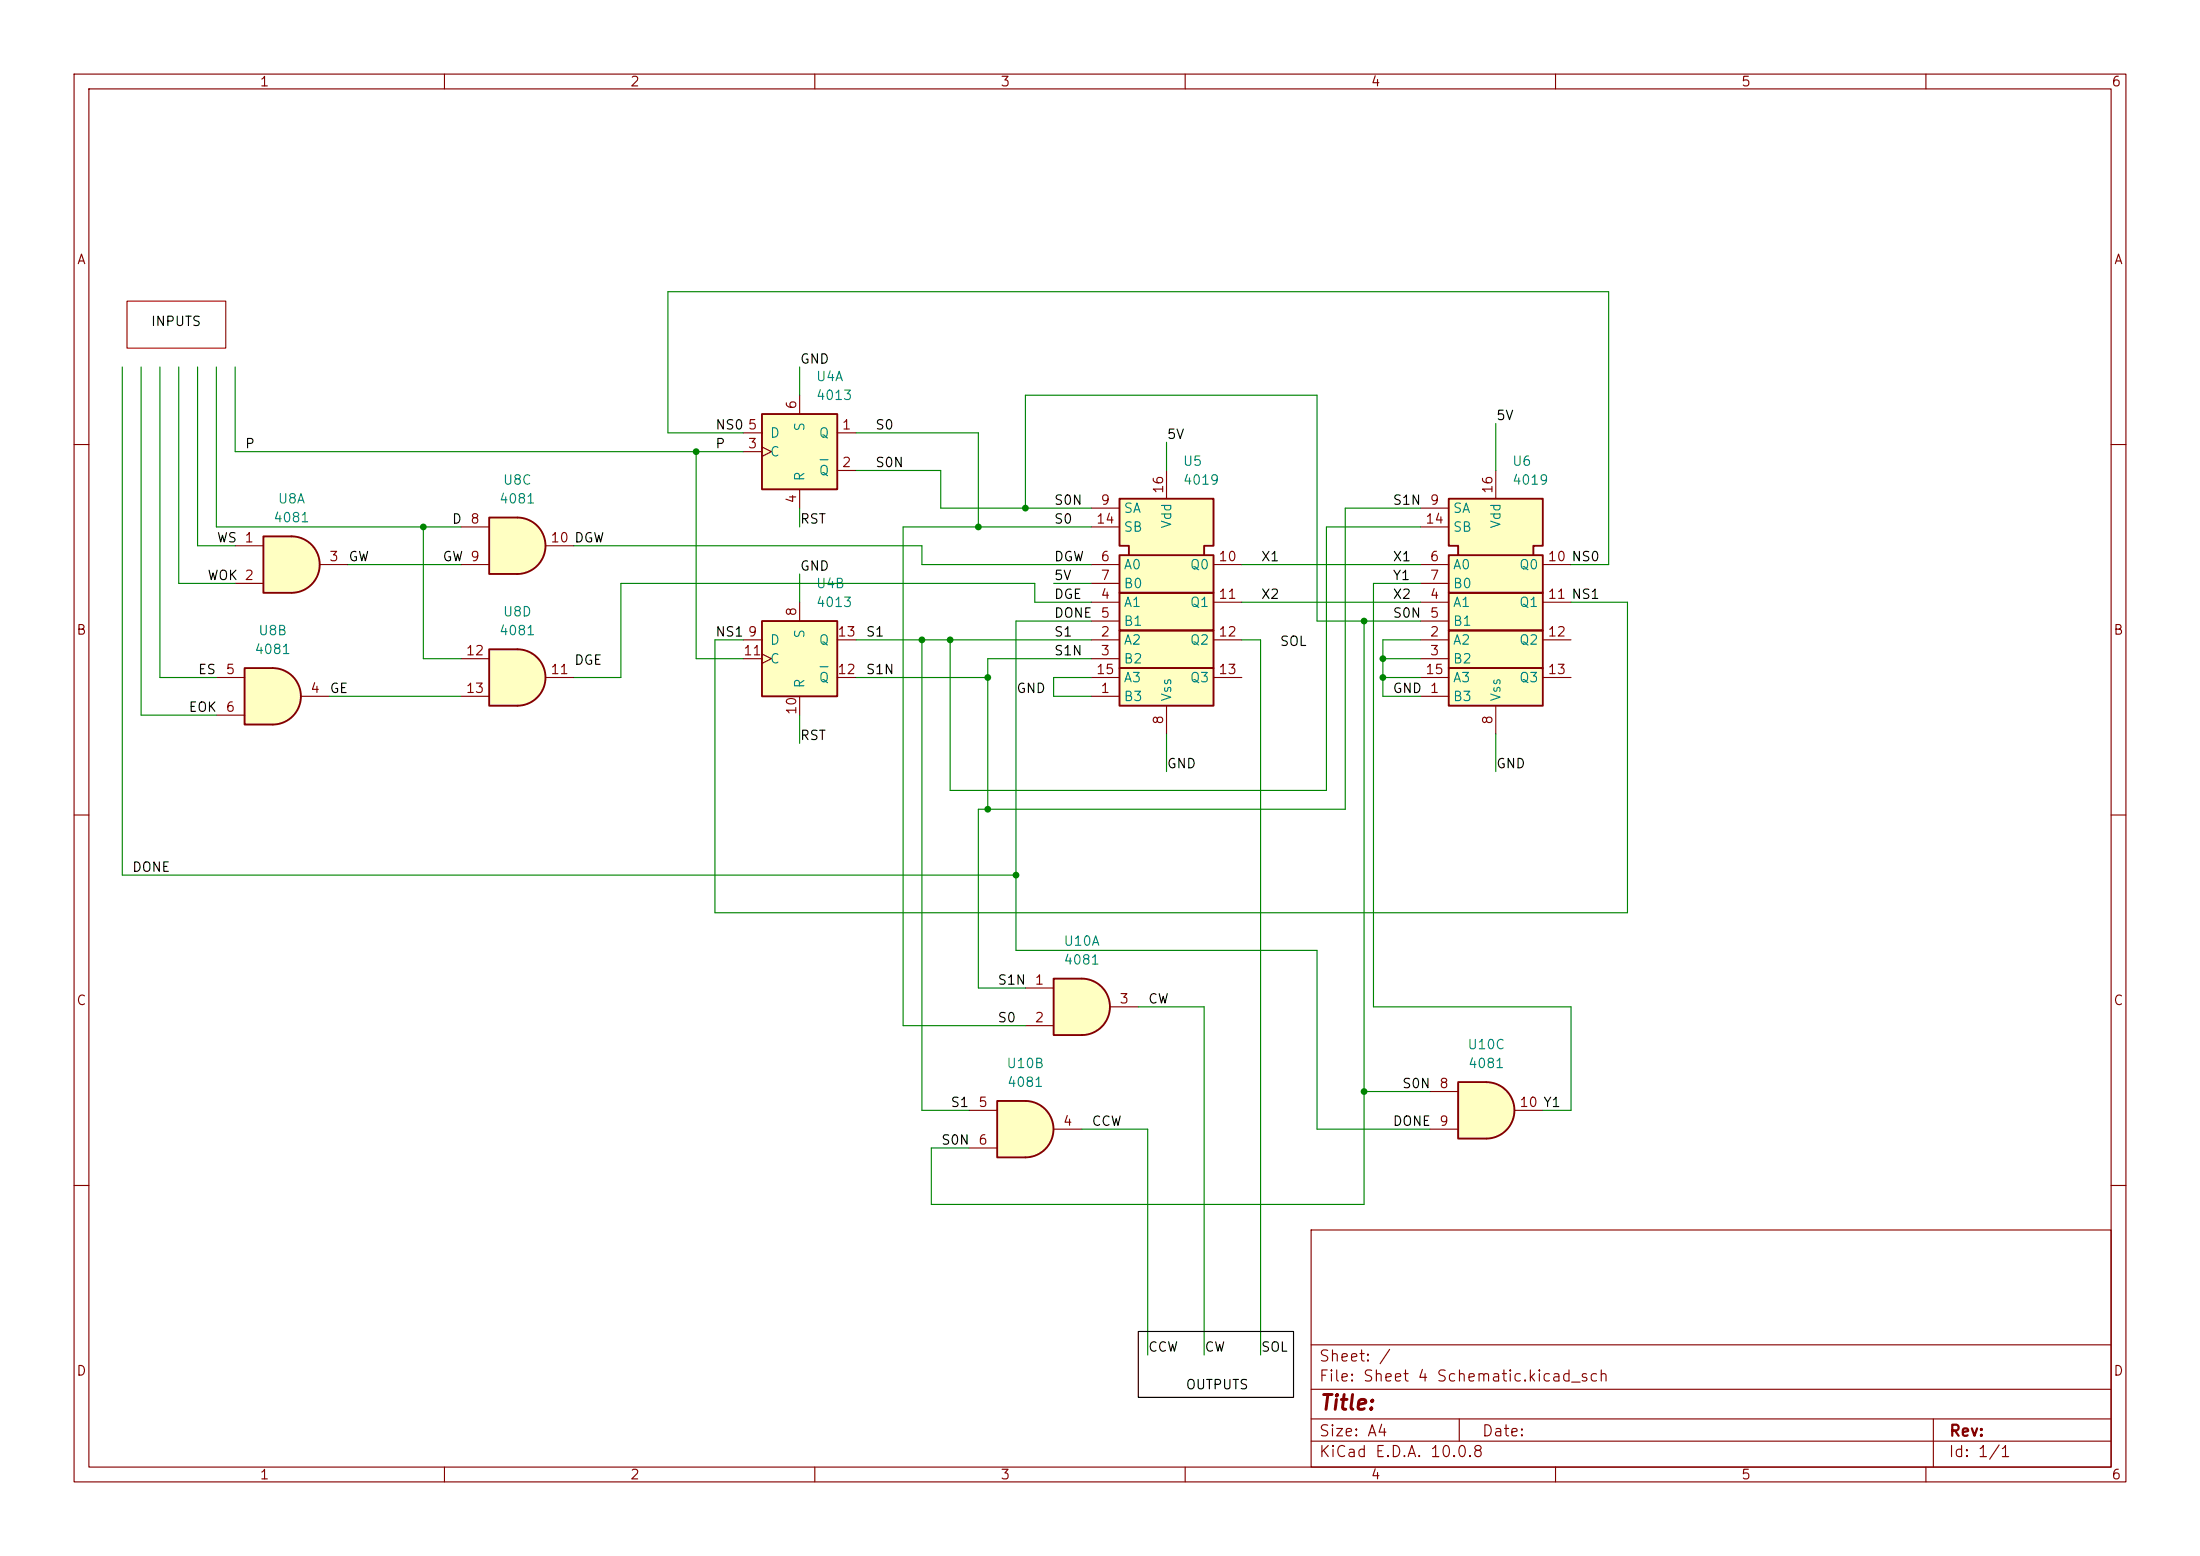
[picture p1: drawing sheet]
(kicad_sch
 (version 20260306)
 (generator "eeschema")
 (generator_version "10.0")
 (paper "A4")
 (lib_symbols
  (symbol "4xxx:4013"
   (pin_names
    (offset 1.016)) (exclude_from_sim no) (in_bom yes) (on_board yes)
   (in_pos_files yes)
   (duplicate_pin_numbers_are_jumpers no)
   (property "Reference" "U" (at -7.62 8.89 0) (show_name no) (do_not_autoplace no) (effects (font (size 1.27 1.27))))
   (property "Value" "4013" (at -7.62 -8.89 0) (show_name no) (do_not_autoplace no) (effects (font (size 1.27 1.27))))
   (property "Footprint" "" (at 0 0 0) (show_name no) (do_not_autoplace no) (hide yes) (effects (font (size 1.27 1.27))))
   (property "Datasheet" "http://www.onsemi.com/pub/Collateral/MC14013B-D.PDF" (at 0 0 0) (show_name no) (do_not_autoplace no) (hide yes) (effects (font (size 1.27 1.27))))
   (property "Description" "Dual D  FlipFlop, Set & reset" (at 0 0 0) (show_name no) (do_not_autoplace no) (hide yes) (effects (font (size 1.27 1.27))))
   (property "ki_locked" "" (at 0 0 0) (show_name no) (do_not_autoplace no) (effects (font (size 1.27 1.27))))
   (symbol "4013_1_1"
    (rectangle (start -5.08 5.08) (end 5.08 -5.08) (stroke (width 0.254) (type default)) (fill (type background)))
    (pin output line (at 7.62 2.54 180) (length 2.54) (name "Q" (effects (font (size 1.27 1.27)))) (number "1" (effects (font (size 1.27 1.27)))))
    (pin output line (at 7.62 -2.54 180) (length 2.54) (name "~{Q}" (effects (font (size 1.27 1.27)))) (number "2" (effects (font (size 1.27 1.27)))))
    (pin input clock (at -7.62 0 0) (length 2.54) (name "C" (effects (font (size 1.27 1.27)))) (number "3" (effects (font (size 1.27 1.27)))))
    (pin input line (at 0 -7.62 90) (length 2.54) (name "R" (effects (font (size 1.27 1.27)))) (number "4" (effects (font (size 1.27 1.27)))))
    (pin input line (at -7.62 2.54 0) (length 2.54) (name "D" (effects (font (size 1.27 1.27)))) (number "5" (effects (font (size 1.27 1.27)))))
    (pin input line (at 0 7.62 270) (length 2.54) (name "S" (effects (font (size 1.27 1.27)))) (number "6" (effects (font (size 1.27 1.27))))))
   (symbol "4013_2_1"
    (rectangle (start -5.08 5.08) (end 5.08 -5.08) (stroke (width 0.254) (type default)) (fill (type background)))
    (pin input line (at 0 7.62 270) (length 2.54) (name "S" (effects (font (size 1.27 1.27)))) (number "8" (effects (font (size 1.27 1.27)))))
    (pin input line (at -7.62 2.54 0) (length 2.54) (name "D" (effects (font (size 1.27 1.27)))) (number "9" (effects (font (size 1.27 1.27)))))
    (pin input line (at 0 -7.62 90) (length 2.54) (name "R" (effects (font (size 1.27 1.27)))) (number "10" (effects (font (size 1.27 1.27)))))
    (pin input clock (at -7.62 0 0) (length 2.54) (name "C" (effects (font (size 1.27 1.27)))) (number "11" (effects (font (size 1.27 1.27)))))
    (pin output line (at 7.62 -2.54 180) (length 2.54) (name "~{Q}" (effects (font (size 1.27 1.27)))) (number "12" (effects (font (size 1.27 1.27)))))
    (pin output line (at 7.62 2.54 180) (length 2.54) (name "Q" (effects (font (size 1.27 1.27)))) (number "13" (effects (font (size 1.27 1.27))))))
   (symbol "4013_3_0"
    (pin power_in line (at 0 -10.16 90) (length 2.54) (name "VSS" (effects (font (size 1.27 1.27)))) (number "7" (effects (font (size 1.27 1.27)))))
    (pin power_in line (at 0 10.16 270) (length 2.54) (name "VDD" (effects (font (size 1.27 1.27)))) (number "14" (effects (font (size 1.27 1.27))))))
   (symbol "4013_3_1"
    (rectangle (start -5.08 7.62) (end 5.08 -7.62) (stroke (width 0.254) (type default)) (fill (type background))))
   (embedded_fonts no))
  (symbol "4xxx:4081"
   (body_styles demorgan)
   (pin_names
    (offset 1.016)) (exclude_from_sim no) (in_bom yes) (on_board yes)
   (in_pos_files yes)
   (duplicate_pin_numbers_are_jumpers no)
   (property "Reference" "U" (at 0 1.27 0) (show_name no) (do_not_autoplace no) (effects (font (size 1.27 1.27))))
   (property "Value" "4081" (at 0 -1.27 0) (show_name no) (do_not_autoplace no) (effects (font (size 1.27 1.27))))
   (property "Footprint" "" (at 0 0 0) (show_name no) (do_not_autoplace no) (hide yes) (effects (font (size 1.27 1.27))))
   (property "Datasheet" "http://www.intersil.com/content/dam/Intersil/documents/cd40/cd4073bms-81bms-82bms.pdf" (at 0 0 0) (show_name no) (do_not_autoplace no) (hide yes) (effects (font (size 1.27 1.27))))
   (property "Description" "Quad And 2 inputs" (at 0 0 0) (show_name no) (do_not_autoplace no) (hide yes) (effects (font (size 1.27 1.27))))
   (property "ki_locked" "" (at 0 0 0) (show_name no) (do_not_autoplace no) (effects (font (size 1.27 1.27))))
   (symbol "4081_1_1"
    (arc (start 0 3.81) (mid 3.7934 0) (end 0 -3.81) (stroke (width 0.254) (type default)) (fill (type background)))
    (polyline (pts (xy 0 3.81) (xy -3.81 3.81) (xy -3.81 -3.81) (xy 0 -3.81)) (stroke (width 0.254) (type default)) (fill (type background)))
    (pin input line (at -7.62 2.54 0) (length 3.81) (name "" (effects (font (size 1.27 1.27)))) (number "1" (effects (font (size 1.27 1.27)))))
    (pin input line (at -7.62 -2.54 0) (length 3.81) (name "" (effects (font (size 1.27 1.27)))) (number "2" (effects (font (size 1.27 1.27)))))
    (pin output line (at 7.62 0 180) (length 3.81) (name "" (effects (font (size 1.27 1.27)))) (number "3" (effects (font (size 1.27 1.27))))))
   (symbol "4081_1_2"
    (arc (start -3.81 3.81) (mid -2.589 0) (end -3.81 -3.81) (stroke (width 0.254) (type default)) (fill (type none)))
    (polyline (pts (xy -3.81 3.81) (xy -0.635 3.81)) (stroke (width 0.254) (type default)) (fill (type background)))
    (polyline (pts (xy -3.81 -3.81) (xy -0.635 -3.81)) (stroke (width 0.254) (type default)) (fill (type background)))
    (arc (start 3.81 0) (mid 2.1855 -2.584) (end -0.6096 -3.81) (stroke (width 0.254) (type default)) (fill (type background)))
    (arc (start -0.6096 3.81) (mid 2.1928 2.5924) (end 3.81 0) (stroke (width 0.254) (type default)) (fill (type background)))
    (polyline (pts (xy -0.635 3.81) (xy -3.81 3.81) (xy -3.81 3.81) (xy -3.556 3.4036) (xy -3.0226 2.2606) (xy -2.6924 1.0414) (xy -2.6162 -0.254) (xy -2.7686 -1.4986) (xy -3.175 -2.7178) (xy -3.81 -3.81) (xy -3.81 -3.81) (xy -0.635 -3.81)) (stroke (width -25.4) (type default)) (fill (type background)))
    (pin input inverted (at -7.62 2.54 0) (length 4.318) (name "" (effects (font (size 1.27 1.27)))) (number "1" (effects (font (size 1.27 1.27)))))
    (pin input inverted (at -7.62 -2.54 0) (length 4.318) (name "" (effects (font (size 1.27 1.27)))) (number "2" (effects (font (size 1.27 1.27)))))
    (pin output inverted (at 7.62 0 180) (length 3.81) (name "" (effects (font (size 1.27 1.27)))) (number "3" (effects (font (size 1.27 1.27))))))
   (symbol "4081_2_1"
    (arc (start 0 3.81) (mid 3.7934 0) (end 0 -3.81) (stroke (width 0.254) (type default)) (fill (type background)))
    (polyline (pts (xy 0 3.81) (xy -3.81 3.81) (xy -3.81 -3.81) (xy 0 -3.81)) (stroke (width 0.254) (type default)) (fill (type background)))
    (pin output line (at 7.62 0 180) (length 3.81) (name "" (effects (font (size 1.27 1.27)))) (number "4" (effects (font (size 1.27 1.27)))))
    (pin input line (at -7.62 2.54 0) (length 3.81) (name "" (effects (font (size 1.27 1.27)))) (number "5" (effects (font (size 1.27 1.27)))))
    (pin input line (at -7.62 -2.54 0) (length 3.81) (name "" (effects (font (size 1.27 1.27)))) (number "6" (effects (font (size 1.27 1.27))))))
   (symbol "4081_2_2"
    (arc (start -3.81 3.81) (mid -2.589 0) (end -3.81 -3.81) (stroke (width 0.254) (type default)) (fill (type none)))
    (polyline (pts (xy -3.81 3.81) (xy -0.635 3.81)) (stroke (width 0.254) (type default)) (fill (type background)))
    (polyline (pts (xy -3.81 -3.81) (xy -0.635 -3.81)) (stroke (width 0.254) (type default)) (fill (type background)))
    (arc (start 3.81 0) (mid 2.1855 -2.584) (end -0.6096 -3.81) (stroke (width 0.254) (type default)) (fill (type background)))
    (arc (start -0.6096 3.81) (mid 2.1928 2.5924) (end 3.81 0) (stroke (width 0.254) (type default)) (fill (type background)))
    (polyline (pts (xy -0.635 3.81) (xy -3.81 3.81) (xy -3.81 3.81) (xy -3.556 3.4036) (xy -3.0226 2.2606) (xy -2.6924 1.0414) (xy -2.6162 -0.254) (xy -2.7686 -1.4986) (xy -3.175 -2.7178) (xy -3.81 -3.81) (xy -3.81 -3.81) (xy -0.635 -3.81)) (stroke (width -25.4) (type default)) (fill (type background)))
    (pin output inverted (at 7.62 0 180) (length 3.81) (name "" (effects (font (size 1.27 1.27)))) (number "4" (effects (font (size 1.27 1.27)))))
    (pin input inverted (at -7.62 2.54 0) (length 4.318) (name "" (effects (font (size 1.27 1.27)))) (number "5" (effects (font (size 1.27 1.27)))))
    (pin input inverted (at -7.62 -2.54 0) (length 4.318) (name "" (effects (font (size 1.27 1.27)))) (number "6" (effects (font (size 1.27 1.27))))))
   (symbol "4081_3_1"
    (arc (start 0 3.81) (mid 3.7934 0) (end 0 -3.81) (stroke (width 0.254) (type default)) (fill (type background)))
    (polyline (pts (xy 0 3.81) (xy -3.81 3.81) (xy -3.81 -3.81) (xy 0 -3.81)) (stroke (width 0.254) (type default)) (fill (type background)))
    (pin input line (at -7.62 2.54 0) (length 3.81) (name "" (effects (font (size 1.27 1.27)))) (number "8" (effects (font (size 1.27 1.27)))))
    (pin input line (at -7.62 -2.54 0) (length 3.81) (name "" (effects (font (size 1.27 1.27)))) (number "9" (effects (font (size 1.27 1.27)))))
    (pin output line (at 7.62 0 180) (length 3.81) (name "" (effects (font (size 1.27 1.27)))) (number "10" (effects (font (size 1.27 1.27))))))
   (symbol "4081_3_2"
    (arc (start -3.81 3.81) (mid -2.589 0) (end -3.81 -3.81) (stroke (width 0.254) (type default)) (fill (type none)))
    (polyline (pts (xy -3.81 3.81) (xy -0.635 3.81)) (stroke (width 0.254) (type default)) (fill (type background)))
    (polyline (pts (xy -3.81 -3.81) (xy -0.635 -3.81)) (stroke (width 0.254) (type default)) (fill (type background)))
    (arc (start 3.81 0) (mid 2.1855 -2.584) (end -0.6096 -3.81) (stroke (width 0.254) (type default)) (fill (type background)))
    (arc (start -0.6096 3.81) (mid 2.1928 2.5924) (end 3.81 0) (stroke (width 0.254) (type default)) (fill (type background)))
    (polyline (pts (xy -0.635 3.81) (xy -3.81 3.81) (xy -3.81 3.81) (xy -3.556 3.4036) (xy -3.0226 2.2606) (xy -2.6924 1.0414) (xy -2.6162 -0.254) (xy -2.7686 -1.4986) (xy -3.175 -2.7178) (xy -3.81 -3.81) (xy -3.81 -3.81) (xy -0.635 -3.81)) (stroke (width -25.4) (type default)) (fill (type background)))
    (pin input inverted (at -7.62 2.54 0) (length 4.318) (name "" (effects (font (size 1.27 1.27)))) (number "8" (effects (font (size 1.27 1.27)))))
    (pin input inverted (at -7.62 -2.54 0) (length 4.318) (name "" (effects (font (size 1.27 1.27)))) (number "9" (effects (font (size 1.27 1.27)))))
    (pin output inverted (at 7.62 0 180) (length 3.81) (name "" (effects (font (size 1.27 1.27)))) (number "10" (effects (font (size 1.27 1.27))))))
   (symbol "4081_4_1"
    (arc (start 0 3.81) (mid 3.7934 0) (end 0 -3.81) (stroke (width 0.254) (type default)) (fill (type background)))
    (polyline (pts (xy 0 3.81) (xy -3.81 3.81) (xy -3.81 -3.81) (xy 0 -3.81)) (stroke (width 0.254) (type default)) (fill (type background)))
    (pin output line (at 7.62 0 180) (length 3.81) (name "" (effects (font (size 1.27 1.27)))) (number "11" (effects (font (size 1.27 1.27)))))
    (pin input line (at -7.62 2.54 0) (length 3.81) (name "" (effects (font (size 1.27 1.27)))) (number "12" (effects (font (size 1.27 1.27)))))
    (pin input line (at -7.62 -2.54 0) (length 3.81) (name "" (effects (font (size 1.27 1.27)))) (number "13" (effects (font (size 1.27 1.27))))))
   (symbol "4081_4_2"
    (arc (start -3.81 3.81) (mid -2.589 0) (end -3.81 -3.81) (stroke (width 0.254) (type default)) (fill (type none)))
    (polyline (pts (xy -3.81 3.81) (xy -0.635 3.81)) (stroke (width 0.254) (type default)) (fill (type background)))
    (polyline (pts (xy -3.81 -3.81) (xy -0.635 -3.81)) (stroke (width 0.254) (type default)) (fill (type background)))
    (arc (start 3.81 0) (mid 2.1855 -2.584) (end -0.6096 -3.81) (stroke (width 0.254) (type default)) (fill (type background)))
    (arc (start -0.6096 3.81) (mid 2.1928 2.5924) (end 3.81 0) (stroke (width 0.254) (type default)) (fill (type background)))
    (polyline (pts (xy -0.635 3.81) (xy -3.81 3.81) (xy -3.81 3.81) (xy -3.556 3.4036) (xy -3.0226 2.2606) (xy -2.6924 1.0414) (xy -2.6162 -0.254) (xy -2.7686 -1.4986) (xy -3.175 -2.7178) (xy -3.81 -3.81) (xy -3.81 -3.81) (xy -0.635 -3.81)) (stroke (width -25.4) (type default)) (fill (type background)))
    (pin output inverted (at 7.62 0 180) (length 3.81) (name "" (effects (font (size 1.27 1.27)))) (number "11" (effects (font (size 1.27 1.27)))))
    (pin input inverted (at -7.62 2.54 0) (length 4.318) (name "" (effects (font (size 1.27 1.27)))) (number "12" (effects (font (size 1.27 1.27)))))
    (pin input inverted (at -7.62 -2.54 0) (length 4.318) (name "" (effects (font (size 1.27 1.27)))) (number "13" (effects (font (size 1.27 1.27))))))
   (symbol "4081_5_0"
    (pin power_in line (at 0 -12.7 90) (length 5.08) (name "VSS" (effects (font (size 1.27 1.27)))) (number "7" (effects (font (size 1.27 1.27)))))
    (pin power_in line (at 0 12.7 270) (length 5.08) (name "VDD" (effects (font (size 1.27 1.27)))) (number "14" (effects (font (size 1.27 1.27))))))
   (symbol "4081_5_1"
    (rectangle (start -5.08 7.62) (end 5.08 -7.62) (stroke (width 0.254) (type default)) (fill (type background))))
   (embedded_fonts no))
  (symbol "4xxx_IEEE:4019" (exclude_from_sim no) (in_bom yes) (on_board yes)
   (in_pos_files yes)
   (duplicate_pin_numbers_are_jumpers no)
   (property "Reference" "U" (at 8.89 11.43 0) (show_name no) (do_not_autoplace no) (effects (font (size 1.27 1.27))))
   (property "Value" "4019" (at 8.89 -15.24 0) (show_name no) (do_not_autoplace no) (effects (font (size 1.27 1.27))))
   (property "Footprint" "" (at 0 1.27 0) (show_name no) (do_not_autoplace no) (hide yes) (effects (font (size 1.27 1.27))))
   (property "Datasheet" "" (at 0 1.27 0) (show_name no) (do_not_autoplace no) (hide yes) (effects (font (size 1.27 1.27))))
   (property "Description" "" (at 0 0 0) (show_name no) (do_not_autoplace no) (hide yes) (effects (font (size 1.27 1.27))))
   (symbol "4019_0_1"
    (rectangle (start -6.35 1.27) (end 6.35 6.35) (stroke (width 0.254) (type default)) (fill (type background)))
    (rectangle (start -6.35 1.27) (end 6.35 -3.81) (stroke (width 0.254) (type default)) (fill (type background)))
    (rectangle (start -6.35 -3.81) (end 6.35 -8.89) (stroke (width 0.254) (type default)) (fill (type background)))
    (rectangle (start -6.35 -8.89) (end 6.35 -13.97) (stroke (width 0.254) (type default)) (fill (type background)))
    (polyline (pts (xy -5.08 6.35) (xy -5.08 7.62) (xy -6.35 7.62) (xy -6.35 13.97) (xy 6.35 13.97) (xy 6.35 7.62) (xy 5.08 7.62) (xy 5.08 6.35) (xy 5.08 6.35)) (stroke (width 0.254) (type default)) (fill (type background)))
    (pin power_in line (at 0 -17.78 90) (length 3.81) (name "Vss" (effects (font (size 1.27 1.27)))) (number "8" (effects (font (size 1.27 1.27)))))
    (pin power_in line (at 0 17.78 270) (length 3.81) (name "Vdd" (effects (font (size 1.27 1.27)))) (number "16" (effects (font (size 1.27 1.27))))))
   (symbol "4019_1_1"
    (pin input line (at -10.16 -12.7 0) (length 3.81) (name "B3" (effects (font (size 1.27 1.27)))) (number "1" (effects (font (size 1.27 1.27)))))
    (pin input line (at -10.16 -5.08 0) (length 3.81) (name "A2" (effects (font (size 1.27 1.27)))) (number "2" (effects (font (size 1.27 1.27)))))
    (pin input line (at -10.16 -7.62 0) (length 3.81) (name "B2" (effects (font (size 1.27 1.27)))) (number "3" (effects (font (size 1.27 1.27)))))
    (pin input line (at -10.16 0 0) (length 3.81) (name "A1" (effects (font (size 1.27 1.27)))) (number "4" (effects (font (size 1.27 1.27)))))
    (pin input line (at -10.16 -2.54 0) (length 3.81) (name "B1" (effects (font (size 1.27 1.27)))) (number "5" (effects (font (size 1.27 1.27)))))
    (pin input line (at -10.16 5.08 0) (length 3.81) (name "A0" (effects (font (size 1.27 1.27)))) (number "6" (effects (font (size 1.27 1.27)))))
    (pin input line (at -10.16 2.54 0) (length 3.81) (name "B0" (effects (font (size 1.27 1.27)))) (number "7" (effects (font (size 1.27 1.27)))))
    (pin input line (at -10.16 12.7 0) (length 3.81) (name "SA" (effects (font (size 1.27 1.27)))) (number "9" (effects (font (size 1.27 1.27)))))
    (pin output line (at 10.16 5.08 180) (length 3.81) (name "Q0" (effects (font (size 1.27 1.27)))) (number "10" (effects (font (size 1.27 1.27)))))
    (pin output line (at 10.16 0 180) (length 3.81) (name "Q1" (effects (font (size 1.27 1.27)))) (number "11" (effects (font (size 1.27 1.27)))))
    (pin output line (at 10.16 -5.08 180) (length 3.81) (name "Q2" (effects (font (size 1.27 1.27)))) (number "12" (effects (font (size 1.27 1.27)))))
    (pin output line (at 10.16 -10.16 180) (length 3.81) (name "Q3" (effects (font (size 1.27 1.27)))) (number "13" (effects (font (size 1.27 1.27)))))
    (pin input line (at -10.16 10.16 0) (length 3.81) (name "SB" (effects (font (size 1.27 1.27)))) (number "14" (effects (font (size 1.27 1.27)))))
    (pin input line (at -10.16 -10.16 0) (length 3.81) (name "A3" (effects (font (size 1.27 1.27)))) (number "15" (effects (font (size 1.27 1.27))))))
   (embedded_fonts no)))
 (rectangle
  (start 153.67 179.705)
  (end 174.625 188.595)
  (stroke (width 0) (type default) (color 0 0 0 1))
  (fill (type none)))
 (rectangle
  (start 17.145 40.64)
  (end 30.48 46.99)
  (stroke (width 0) (type default) (color 177 0 0 1))
  (fill (type none)))
 (junction
  (at 133.35 109.22)
  (diameter 0)
  (color 0 0 0 0))
 (junction
  (at 186.69 91.44)
  (diameter 0)
  (color 0 0 0 0))
 (junction
  (at 57.15 71.12)
  (diameter 0)
  (color 0 0 0 0))
 (junction
  (at 138.43 68.58)
  (diameter 0)
  (color 0 0 0 0))
 (junction
  (at 93.98 60.96)
  (diameter 0)
  (color 0 0 0 0))
 (junction
  (at 186.69 88.9)
  (diameter 0)
  (color 0 0 0 0))
 (junction
  (at 133.35 91.44)
  (diameter 0)
  (color 0 0 0 0))
 (junction
  (at 124.46 86.36)
  (diameter 0)
  (color 0 0 0 0))
 (junction
  (at 137.16 118.11)
  (diameter 0)
  (color 0 0 0 0))
 (junction
  (at 184.15 147.32)
  (diameter 0)
  (color 0 0 0 0))
 (junction
  (at 132.08 71.12)
  (diameter 0)
  (color 0 0 0 0))
 (junction
  (at 184.15 83.82)
  (diameter 0)
  (color 0 0 0 0))
 (junction
  (at 128.27 86.36)
  (diameter 0)
  (color 0 0 0 0))
 (wire
  (pts (xy 191.77 93.98) (xy 186.69 93.98))
  (stroke (width 0) (type default)))
 (wire
  (pts (xy 130.81 149.86) (xy 124.46 149.86))
  (stroke (width 0) (type default)))
 (wire
  (pts (xy 184.15 162.56) (xy 184.15 147.32))
  (stroke (width 0) (type default)))
 (wire
  (pts (xy 16.51 118.11) (xy 137.16 118.11))
  (stroke (width 0) (type default)))
 (wire
  (pts (xy 133.35 91.44) (xy 133.35 88.9))
  (stroke (width 0) (type default)))
 (wire
  (pts (xy 177.8 83.82) (xy 184.15 83.82))
  (stroke (width 0) (type default)))
 (wire
  (pts (xy 57.15 71.12) (xy 62.23 71.12))
  (stroke (width 0) (type default)))
 (wire
  (pts (xy 179.07 71.12) (xy 179.07 106.68))
  (stroke (width 0) (type default)))
 (wire
  (pts (xy 96.52 86.36) (xy 96.52 123.19))
  (stroke (width 0) (type default)))
 (wire
  (pts (xy 181.61 109.22) (xy 133.35 109.22))
  (stroke (width 0) (type default)))
 (wire
  (pts (xy 90.17 39.37) (xy 90.17 58.42))
  (stroke (width 0) (type default)))
 (wire
  (pts (xy 19.05 49.53) (xy 19.05 96.52))
  (stroke (width 0) (type default)))
 (wire
  (pts (xy 31.75 60.96) (xy 93.98 60.96))
  (stroke (width 0) (type default)))
 (wire
  (pts (xy 132.08 133.35) (xy 132.08 109.22))
  (stroke (width 0) (type default)))
 (wire
  (pts (xy 100.33 88.9) (xy 93.98 88.9))
  (stroke (width 0) (type default)))
 (wire
  (pts (xy 137.16 128.27) (xy 137.16 118.11))
  (stroke (width 0) (type default)))
 (wire
  (pts (xy 24.13 49.53) (xy 24.13 78.74))
  (stroke (width 0) (type default)))
 (wire
  (pts (xy 31.75 49.53) (xy 31.75 60.96))
  (stroke (width 0) (type default)))
 (wire
  (pts (xy 185.42 78.74) (xy 191.77 78.74))
  (stroke (width 0) (type default)))
 (wire
  (pts (xy 137.16 128.27) (xy 177.8 128.27))
  (stroke (width 0) (type default)))
 (wire
  (pts (xy 127 68.58) (xy 138.43 68.58))
  (stroke (width 0) (type default)))
 (wire
  (pts (xy 177.8 152.4) (xy 193.04 152.4))
  (stroke (width 0) (type default)))
 (wire
  (pts (xy 121.92 71.12) (xy 132.08 71.12))
  (stroke (width 0) (type default)))
 (wire
  (pts (xy 146.05 152.4) (xy 154.94 152.4))
  (stroke (width 0) (type default)))
 (wire
  (pts (xy 185.42 78.74) (xy 185.42 135.89))
  (stroke (width 0) (type default)))
 (wire
  (pts (xy 121.92 138.43) (xy 121.92 71.12))
  (stroke (width 0) (type default)))
 (wire
  (pts (xy 93.98 60.96) (xy 93.98 88.9))
  (stroke (width 0) (type default)))
 (wire
  (pts (xy 185.42 135.89) (xy 212.09 135.89))
  (stroke (width 0) (type default)))
 (wire
  (pts (xy 186.69 91.44) (xy 186.69 93.98))
  (stroke (width 0) (type default)))
 (wire
  (pts (xy 217.17 39.37) (xy 90.17 39.37))
  (stroke (width 0) (type default)))
 (wire
  (pts (xy 21.59 91.44) (xy 29.21 91.44))
  (stroke (width 0) (type default)))
 (wire
  (pts (xy 167.64 81.28) (xy 191.77 81.28))
  (stroke (width 0) (type default)))
 (wire
  (pts (xy 44.45 93.98) (xy 62.23 93.98))
  (stroke (width 0) (type default)))
 (wire
  (pts (xy 186.69 86.36) (xy 186.69 88.9))
  (stroke (width 0) (type default)))
 (wire
  (pts (xy 19.05 96.52) (xy 29.21 96.52))
  (stroke (width 0) (type default)))
 (wire
  (pts (xy 57.15 71.12) (xy 57.15 88.9))
  (stroke (width 0) (type default)))
 (wire
  (pts (xy 16.51 49.53) (xy 16.51 118.11))
  (stroke (width 0) (type default)))
 (wire
  (pts (xy 154.94 152.4) (xy 154.94 182.88))
  (stroke (width 0) (type default)))
 (wire
  (pts (xy 93.98 60.96) (xy 100.33 60.96))
  (stroke (width 0) (type default)))
 (wire
  (pts (xy 96.52 86.36) (xy 100.33 86.36))
  (stroke (width 0) (type default)))
 (wire
  (pts (xy 124.46 73.66) (xy 124.46 76.2))
  (stroke (width 0) (type default)))
 (wire
  (pts (xy 186.69 91.44) (xy 191.77 91.44))
  (stroke (width 0) (type default)))
 (wire
  (pts (xy 21.59 49.53) (xy 21.59 91.44))
  (stroke (width 0) (type default)))
 (wire
  (pts (xy 115.57 86.36) (xy 128.27 86.36))
  (stroke (width 0) (type default)))
 (wire
  (pts (xy 157.48 59.69) (xy 157.48 63.5))
  (stroke (width 0) (type default)))
 (wire
  (pts (xy 124.46 149.86) (xy 124.46 86.36))
  (stroke (width 0) (type default)))
 (wire
  (pts (xy 177.8 83.82) (xy 177.8 53.34))
  (stroke (width 0) (type default)))
 (wire
  (pts (xy 46.99 76.2) (xy 62.23 76.2))
  (stroke (width 0) (type default)))
 (wire
  (pts (xy 167.64 86.36) (xy 170.18 86.36))
  (stroke (width 0) (type default)))
 (wire
  (pts (xy 107.95 68.58) (xy 107.95 71.12))
  (stroke (width 0) (type default)))
 (wire
  (pts (xy 132.08 133.35) (xy 138.43 133.35))
  (stroke (width 0) (type default)))
 (wire
  (pts (xy 90.17 58.42) (xy 100.33 58.42))
  (stroke (width 0) (type default)))
 (wire
  (pts (xy 153.67 135.89) (xy 162.56 135.89))
  (stroke (width 0) (type default)))
 (wire
  (pts (xy 26.67 73.66) (xy 31.75 73.66))
  (stroke (width 0) (type default)))
 (wire
  (pts (xy 139.7 78.74) (xy 139.7 81.28))
  (stroke (width 0) (type default)))
 (wire
  (pts (xy 142.24 93.98) (xy 147.32 93.98))
  (stroke (width 0) (type default)))
 (wire
  (pts (xy 201.93 57.15) (xy 201.93 63.5))
  (stroke (width 0) (type default)))
 (wire
  (pts (xy 128.27 86.36) (xy 128.27 106.68))
  (stroke (width 0) (type default)))
 (wire
  (pts (xy 212.09 76.2) (xy 217.17 76.2))
  (stroke (width 0) (type default)))
 (wire
  (pts (xy 137.16 83.82) (xy 137.16 118.11))
  (stroke (width 0) (type default)))
 (wire
  (pts (xy 147.32 91.44) (xy 142.24 91.44))
  (stroke (width 0) (type default)))
 (wire
  (pts (xy 170.18 86.36) (xy 170.18 182.88))
  (stroke (width 0) (type default)))
 (wire
  (pts (xy 107.95 77.47) (xy 107.95 81.28))
  (stroke (width 0) (type default)))
 (wire
  (pts (xy 142.24 91.44) (xy 142.24 93.98))
  (stroke (width 0) (type default)))
 (wire
  (pts (xy 132.08 58.42) (xy 132.08 71.12))
  (stroke (width 0) (type default)))
 (wire
  (pts (xy 83.82 78.74) (xy 139.7 78.74))
  (stroke (width 0) (type default)))
 (wire
  (pts (xy 186.69 86.36) (xy 191.77 86.36))
  (stroke (width 0) (type default)))
 (wire
  (pts (xy 138.43 68.58) (xy 147.32 68.58))
  (stroke (width 0) (type default)))
 (wire
  (pts (xy 133.35 88.9) (xy 147.32 88.9))
  (stroke (width 0) (type default)))
 (wire
  (pts (xy 26.67 49.53) (xy 26.67 73.66))
  (stroke (width 0) (type default)))
 (wire
  (pts (xy 132.08 71.12) (xy 147.32 71.12))
  (stroke (width 0) (type default)))
 (wire
  (pts (xy 83.82 91.44) (xy 83.82 78.74))
  (stroke (width 0) (type default)))
 (wire
  (pts (xy 212.09 149.86) (xy 208.28 149.86))
  (stroke (width 0) (type default)))
 (wire
  (pts (xy 57.15 88.9) (xy 62.23 88.9))
  (stroke (width 0) (type default)))
 (wire
  (pts (xy 29.21 49.53) (xy 29.21 71.12))
  (stroke (width 0) (type default)))
 (wire
  (pts (xy 24.13 78.74) (xy 31.75 78.74))
  (stroke (width 0) (type default)))
 (wire
  (pts (xy 133.35 109.22) (xy 133.35 91.44))
  (stroke (width 0) (type default)))
 (wire
  (pts (xy 115.57 58.42) (xy 132.08 58.42))
  (stroke (width 0) (type default)))
 (wire
  (pts (xy 130.81 154.94) (xy 125.73 154.94))
  (stroke (width 0) (type default)))
 (wire
  (pts (xy 138.43 53.34) (xy 138.43 68.58))
  (stroke (width 0) (type default)))
 (wire
  (pts (xy 115.57 63.5) (xy 127 63.5))
  (stroke (width 0) (type default)))
 (wire
  (pts (xy 124.46 76.2) (xy 147.32 76.2))
  (stroke (width 0) (type default)))
 (wire
  (pts (xy 217.17 76.2) (xy 217.17 39.37))
  (stroke (width 0) (type default)))
 (wire
  (pts (xy 212.09 81.28) (xy 219.71 81.28))
  (stroke (width 0) (type default)))
 (wire
  (pts (xy 167.64 76.2) (xy 191.77 76.2))
  (stroke (width 0) (type default)))
 (wire
  (pts (xy 107.95 96.52) (xy 107.95 100.33))
  (stroke (width 0) (type default)))
 (wire
  (pts (xy 139.7 81.28) (xy 147.32 81.28))
  (stroke (width 0) (type default)))
 (wire
  (pts (xy 127 63.5) (xy 127 68.58))
  (stroke (width 0) (type default)))
 (wire
  (pts (xy 179.07 106.68) (xy 128.27 106.68))
  (stroke (width 0) (type default)))
 (wire
  (pts (xy 184.15 147.32) (xy 184.15 83.82))
  (stroke (width 0) (type default)))
 (wire
  (pts (xy 201.93 99.06) (xy 201.93 104.14))
  (stroke (width 0) (type default)))
 (wire
  (pts (xy 115.57 91.44) (xy 133.35 91.44))
  (stroke (width 0) (type default)))
 (wire
  (pts (xy 177.8 53.34) (xy 138.43 53.34))
  (stroke (width 0) (type default)))
 (wire
  (pts (xy 219.71 81.28) (xy 219.71 123.19))
  (stroke (width 0) (type default)))
 (wire
  (pts (xy 125.73 162.56) (xy 184.15 162.56))
  (stroke (width 0) (type default)))
 (wire
  (pts (xy 184.15 147.32) (xy 193.04 147.32))
  (stroke (width 0) (type default)))
 (wire
  (pts (xy 191.77 71.12) (xy 179.07 71.12))
  (stroke (width 0) (type default)))
 (wire
  (pts (xy 128.27 86.36) (xy 147.32 86.36))
  (stroke (width 0) (type default)))
 (wire
  (pts (xy 138.43 138.43) (xy 121.92 138.43))
  (stroke (width 0) (type default)))
 (wire
  (pts (xy 191.77 68.58) (xy 181.61 68.58))
  (stroke (width 0) (type default)))
 (wire
  (pts (xy 186.69 88.9) (xy 186.69 91.44))
  (stroke (width 0) (type default)))
 (wire
  (pts (xy 219.71 123.19) (xy 96.52 123.19))
  (stroke (width 0) (type default)))
 (wire
  (pts (xy 29.21 71.12) (xy 57.15 71.12))
  (stroke (width 0) (type default)))
 (wire
  (pts (xy 186.69 88.9) (xy 191.77 88.9))
  (stroke (width 0) (type default)))
 (wire
  (pts (xy 132.08 109.22) (xy 133.35 109.22))
  (stroke (width 0) (type default)))
 (wire
  (pts (xy 125.73 154.94) (xy 125.73 162.56))
  (stroke (width 0) (type default)))
 (wire
  (pts (xy 162.56 135.89) (xy 162.56 182.88))
  (stroke (width 0) (type default)))
 (wire
  (pts (xy 184.15 83.82) (xy 191.77 83.82))
  (stroke (width 0) (type default)))
 (wire
  (pts (xy 212.09 135.89) (xy 212.09 149.86))
  (stroke (width 0) (type default)))
 (wire
  (pts (xy 137.16 83.82) (xy 147.32 83.82))
  (stroke (width 0) (type default)))
 (wire
  (pts (xy 181.61 68.58) (xy 181.61 109.22))
  (stroke (width 0) (type default)))
 (wire
  (pts (xy 157.48 99.06) (xy 157.48 104.14))
  (stroke (width 0) (type default)))
 (wire
  (pts (xy 77.47 73.66) (xy 124.46 73.66))
  (stroke (width 0) (type default)))
 (wire
  (pts (xy 177.8 128.27) (xy 177.8 152.4))
  (stroke (width 0) (type default)))
 (wire
  (pts (xy 107.95 49.53) (xy 107.95 53.34))
  (stroke (width 0) (type default)))
 (wire
  (pts (xy 77.47 91.44) (xy 83.82 91.44))
  (stroke (width 0) (type default)))
 (wire
  (pts (xy 142.24 78.74) (xy 147.32 78.74))
  (stroke (width 0) (type default)))
 (label "P"
  (at 96.52 60.96 0)
  (effects (font (size 1.27 1.27)) (justify left bottom)))
 (label "DONE"
  (at 17.78 118.11 0)
  (effects (font (size 1.27 1.27)) (justify left bottom)))
 (label "X2"
  (at 187.96 81.28 0)
  (effects (font (size 1.27 1.27)) (justify left bottom)))
 (label "NS1"
  (at 96.52 86.36 0)
  (effects (font (size 1.27 1.27)) (justify left bottom)))
 (label "ES"
  (at 26.67 91.44 0)
  (effects (font (size 1.27 1.27)) (justify left bottom)))
 (label "Y1"
  (at 208.28 149.86 0)
  (effects (font (size 1.27 1.27)) (justify left bottom)))
 (label "S0N"
  (at 189.23 147.32 0)
  (effects (font (size 1.27 1.27)) (justify left bottom)))
 (label "DGE"
  (at 77.47 90.17 0)
  (effects (font (size 1.27 1.27)) (justify left bottom)))
 (label "DGW"
  (at 142.24 76.2 0)
  (effects (font (size 1.27 1.27)) (justify left bottom)))
 (label "S0"
  (at 118.11 58.42 0)
  (effects (font (size 1.27 1.27)) (justify left bottom)))
 (label "DGW"
  (at 77.47 73.66 0)
  (effects (font (size 1.27 1.27)) (justify left bottom)))
 (label "5V"
  (at 157.48 59.69 0)
  (effects (font (size 1.27 1.27)) (justify left bottom)))
 (label "INPUTS"
  (at 20.32 44.45 0)
  (effects (font (size 1.27 1.27)) (justify left bottom)))
 (label "CCW"
  (at 154.94 182.88 0)
  (effects (font (size 1.27 1.27)) (justify left bottom)))
 (label "S1N"
  (at 116.84 91.44 0)
  (effects (font (size 1.27 1.27)) (justify left bottom)))
 (label "GE"
  (at 44.45 93.98 0)
  (effects (font (size 1.27 1.27)) (justify left bottom)))
 (label "NS0"
  (at 96.52 58.42 0)
  (effects (font (size 1.27 1.27)) (justify left bottom)))
 (label "WS"
  (at 29.21 73.66 0)
  (effects (font (size 1.27 1.27)) (justify left bottom)))
 (label "CCW"
  (at 147.32 152.4 0)
  (effects (font (size 1.27 1.27)) (justify left bottom)))
 (label "DONE"
  (at 187.96 152.4 0)
  (effects (font (size 1.27 1.27)) (justify left bottom)))
 (label "S1"
  (at 116.84 86.36 0)
  (effects (font (size 1.27 1.27)) (justify left bottom)))
 (label "CW"
  (at 154.94 135.89 0)
  (effects (font (size 1.27 1.27)) (justify left bottom)))
 (label "CW"
  (at 162.56 182.88 0)
  (effects (font (size 1.27 1.27)) (justify left bottom)))
 (label "X1"
  (at 187.96 76.2 0)
  (effects (font (size 1.27 1.27)) (justify left bottom)))
 (label "S0N"
  (at 127 154.94 0)
  (effects (font (size 1.27 1.27)) (justify left bottom)))
 (label "NS0"
  (at 212.09 76.2 0)
  (effects (font (size 1.27 1.27)) (justify left bottom)))
 (label "S0N"
  (at 187.96 83.82 0)
  (effects (font (size 1.27 1.27)) (justify left bottom)))
 (label "GND"
  (at 107.95 49.53 0)
  (effects (font (size 1.27 1.27)) (justify left bottom)))
 (label "Y1"
  (at 187.96 78.74 0)
  (effects (font (size 1.27 1.27)) (justify left bottom)))
 (label "GND"
  (at 187.96 93.98 0)
  (effects (font (size 1.27 1.27)) (justify left bottom)))
 (label "P"
  (at 33.02 60.96 0)
  (effects (font (size 1.27 1.27)) (justify left bottom)))
 (label "SOL"
  (at 170.18 182.88 0)
  (effects (font (size 1.27 1.27)) (justify left bottom)))
 (label "S1N"
  (at 134.62 133.35 0)
  (effects (font (size 1.27 1.27)) (justify left bottom)))
 (label "S0"
  (at 142.24 71.12 0)
  (effects (font (size 1.27 1.27)) (justify left bottom)))
 (label "EOK"
  (at 25.4 96.52 0)
  (effects (font (size 1.27 1.27)) (justify left bottom)))
 (label "DGE"
  (at 142.24 81.28 0)
  (effects (font (size 1.27 1.27)) (justify left bottom)))
 (label "DONE"
  (at 142.24 83.82 0)
  (effects (font (size 1.27 1.27)) (justify left bottom)))
 (label "S0"
  (at 134.62 138.43 0)
  (effects (font (size 1.27 1.27)) (justify left bottom)))
 (label "WOK"
  (at 27.94 78.74 0)
  (effects (font (size 1.27 1.27)) (justify left bottom)))
 (label "S0N"
  (at 142.24 68.58 0)
  (effects (font (size 1.27 1.27)) (justify left bottom)))
 (label "RST"
  (at 107.95 71.12 0)
  (effects (font (size 1.27 1.27)) (justify left bottom)))
 (label "S1"
  (at 142.24 86.36 0)
  (effects (font (size 1.27 1.27)) (justify left bottom)))
 (label "X1"
  (at 170.18 76.2 0)
  (effects (font (size 1.27 1.27)) (justify left bottom)))
 (label "S1N"
  (at 142.24 88.9 0)
  (effects (font (size 1.27 1.27)) (justify left bottom)))
 (label "D"
  (at 60.96 71.12 0)
  (effects (font (size 1.27 1.27)) (justify left bottom)))
 (label "GND"
  (at 137.16 93.98 0)
  (effects (font (size 1.27 1.27)) (justify left bottom)))
 (label "S1"
  (at 128.27 149.86 0)
  (effects (font (size 1.27 1.27)) (justify left bottom)))
 (label "GW"
  (at 46.99 76.2 0)
  (effects (font (size 1.27 1.27)) (justify left bottom)))
 (label "GND"
  (at 107.95 77.47 0)
  (effects (font (size 1.27 1.27)) (justify left bottom)))
 (label "GW"
  (at 59.69 76.2 0)
  (effects (font (size 1.27 1.27)) (justify left bottom)))
 (label "5V"
  (at 142.24 78.74 0)
  (effects (font (size 1.27 1.27)) (justify left bottom)))
 (label "SOL"
  (at 172.72 87.63 0)
  (effects (font (size 1.27 1.27)) (justify left bottom)))
 (label "X2"
  (at 170.18 81.28 0)
  (effects (font (size 1.27 1.27)) (justify left bottom)))
 (label "5V"
  (at 201.93 57.15 0)
  (effects (font (size 1.27 1.27)) (justify left bottom)))
 (label "GND"
  (at 157.48 104.14 0)
  (effects (font (size 1.27 1.27)) (justify left bottom)))
 (label "RST"
  (at 107.95 100.33 0)
  (effects (font (size 1.27 1.27)) (justify left bottom)))
 (label "NS1"
  (at 212.09 81.28 0)
  (effects (font (size 1.27 1.27)) (justify left bottom)))
 (label "GND"
  (at 201.93 104.14 0)
  (effects (font (size 1.27 1.27)) (justify left bottom)))
 (label "S0N"
  (at 118.11 63.5 0)
  (effects (font (size 1.27 1.27)) (justify left bottom)))
 (label "S1N"
  (at 187.96 68.58 0)
  (effects (font (size 1.27 1.27)) (justify left bottom)))
 (label "OUTPUTS"
  (at 160.02 187.96 0)
  (effects (font (size 1.27 1.27)) (justify left bottom)))
 (symbol
  (lib_id "4xxx_IEEE:4019")
  (at 201.93 81.28 0)
  (unit 1)
  (body_style 1)
  (exclude_from_sim no)
  (in_bom yes)
  (on_board yes)
  (in_pos_files yes)
  (dnp no)
  (fields_autoplaced yes)
  (property "Reference" "U6" (at 204.0733 62.23 0) (show_name no) (do_not_autoplace no) (effects (font (size 1.27 1.27)) (justify left)))
  (property "Value" "4019" (at 204.0733 64.77 0) (show_name no) (do_not_autoplace no) (effects (font (size 1.27 1.27)) (justify left)))
  (property "Footprint" "" (at 201.93 80.01 0) (hide yes) (show_name no) (do_not_autoplace no) (effects (font (size 1.27 1.27))))
  (property "Datasheet" "" (at 201.93 80.01 0) (hide yes) (show_name no) (do_not_autoplace no) (effects (font (size 1.27 1.27))))
  (property "Description" "" (at 201.93 81.28 0) (hide yes) (show_name no) (do_not_autoplace no) (effects (font (size 1.27 1.27))))
  (pin "11")
  (pin "10")
  (pin "9")
  (pin "16")
  (pin "1")
  (pin "8")
  (pin "15")
  (pin "2")
  (pin "6")
  (pin "5")
  (pin "4")
  (pin "14")
  (pin "13")
  (pin "3")
  (pin "12")
  (pin "7"))
 (symbol
  (lib_id "4xxx:4081")
  (at 69.85 91.44 0)
  (unit 4)
  (body_style 1)
  (exclude_from_sim no)
  (in_bom yes)
  (on_board yes)
  (in_pos_files yes)
  (dnp no)
  (fields_autoplaced yes)
  (property "Reference" "U8" (at 69.8417 82.55 0) (show_name no) (do_not_autoplace no) (effects (font (size 1.27 1.27))))
  (property "Value" "4081" (at 69.8417 85.09 0) (show_name no) (do_not_autoplace no) (effects (font (size 1.27 1.27))))
  (property "Footprint" "" (at 69.85 91.44 0) (hide yes) (show_name no) (do_not_autoplace no) (effects (font (size 1.27 1.27))))
  (property "Datasheet" "http://www.intersil.com/content/dam/Intersil/documents/cd40/cd4073bms-81bms-82bms.pdf" (at 69.85 91.44 0) (hide yes) (show_name no) (do_not_autoplace no) (effects (font (size 1.27 1.27))))
  (property "Description" "Quad And 2 inputs" (at 69.85 91.44 0) (hide yes) (show_name no) (do_not_autoplace no) (effects (font (size 1.27 1.27))))
  (pin "3")
  (pin "2")
  (pin "1")
  (pin "10")
  (pin "9")
  (pin "8")
  (pin "6")
  (pin "5")
  (pin "4")
  (pin "14")
  (pin "12")
  (pin "13")
  (pin "7")
  (pin "11"))
 (symbol
  (lib_id "4xxx_IEEE:4019")
  (at 157.48 81.28 0)
  (unit 1)
  (body_style 1)
  (exclude_from_sim no)
  (in_bom yes)
  (on_board yes)
  (in_pos_files yes)
  (dnp no)
  (fields_autoplaced yes)
  (property "Reference" "U5" (at 159.6233 62.23 0) (show_name no) (do_not_autoplace no) (effects (font (size 1.27 1.27)) (justify left)))
  (property "Value" "4019" (at 159.6233 64.77 0) (show_name no) (do_not_autoplace no) (effects (font (size 1.27 1.27)) (justify left)))
  (property "Footprint" "" (at 157.48 80.01 0) (hide yes) (show_name no) (do_not_autoplace no) (effects (font (size 1.27 1.27))))
  (property "Datasheet" "" (at 157.48 80.01 0) (hide yes) (show_name no) (do_not_autoplace no) (effects (font (size 1.27 1.27))))
  (property "Description" "" (at 157.48 81.28 0) (hide yes) (show_name no) (do_not_autoplace no) (effects (font (size 1.27 1.27))))
  (pin "6")
  (pin "13")
  (pin "9")
  (pin "7")
  (pin "15")
  (pin "3")
  (pin "4")
  (pin "14")
  (pin "5")
  (pin "12")
  (pin "10")
  (pin "11")
  (pin "2")
  (pin "8")
  (pin "16")
  (pin "1"))
 (symbol
  (lib_id "4xxx:4081")
  (at 36.83 93.98 0)
  (unit 2)
  (body_style 1)
  (exclude_from_sim no)
  (in_bom yes)
  (on_board yes)
  (in_pos_files yes)
  (dnp no)
  (fields_autoplaced yes)
  (property "Reference" "U8" (at 36.8217 85.09 0) (show_name no) (do_not_autoplace no) (effects (font (size 1.27 1.27))))
  (property "Value" "4081" (at 36.8217 87.63 0) (show_name no) (do_not_autoplace no) (effects (font (size 1.27 1.27))))
  (property "Footprint" "" (at 36.83 93.98 0) (hide yes) (show_name no) (do_not_autoplace no) (effects (font (size 1.27 1.27))))
  (property "Datasheet" "http://www.intersil.com/content/dam/Intersil/documents/cd40/cd4073bms-81bms-82bms.pdf" (at 36.83 93.98 0) (hide yes) (show_name no) (do_not_autoplace no) (effects (font (size 1.27 1.27))))
  (property "Description" "Quad And 2 inputs" (at 36.83 93.98 0) (hide yes) (show_name no) (do_not_autoplace no) (effects (font (size 1.27 1.27))))
  (pin "3")
  (pin "2")
  (pin "1")
  (pin "10")
  (pin "9")
  (pin "8")
  (pin "6")
  (pin "5")
  (pin "4")
  (pin "14")
  (pin "12")
  (pin "13")
  (pin "7")
  (pin "11"))
 (symbol
  (lib_id "4xxx:4081")
  (at 200.66 149.86 0)
  (unit 3)
  (body_style 1)
  (exclude_from_sim no)
  (in_bom yes)
  (on_board yes)
  (in_pos_files yes)
  (dnp no)
  (fields_autoplaced yes)
  (property "Reference" "U10" (at 200.6517 140.97 0) (show_name no) (do_not_autoplace no) (effects (font (size 1.27 1.27))))
  (property "Value" "4081" (at 200.6517 143.51 0) (show_name no) (do_not_autoplace no) (effects (font (size 1.27 1.27))))
  (property "Footprint" "" (at 200.66 149.86 0) (hide yes) (show_name no) (do_not_autoplace no) (effects (font (size 1.27 1.27))))
  (property "Datasheet" "http://www.intersil.com/content/dam/Intersil/documents/cd40/cd4073bms-81bms-82bms.pdf" (at 200.66 149.86 0) (hide yes) (show_name no) (do_not_autoplace no) (effects (font (size 1.27 1.27))))
  (property "Description" "Quad And 2 inputs" (at 200.66 149.86 0) (hide yes) (show_name no) (do_not_autoplace no) (effects (font (size 1.27 1.27))))
  (pin "14")
  (pin "7")
  (pin "13")
  (pin "12")
  (pin "11")
  (pin "10")
  (pin "9")
  (pin "8")
  (pin "6")
  (pin "5")
  (pin "4")
  (pin "3")
  (pin "2")
  (pin "1"))
 (symbol
  (lib_id "4xxx:4013")
  (at 107.95 60.96 0)
  (unit 1)
  (body_style 1)
  (exclude_from_sim no)
  (in_bom yes)
  (on_board yes)
  (in_pos_files yes)
  (dnp no)
  (fields_autoplaced yes)
  (property "Reference" "U4" (at 110.0933 50.8 0) (show_name no) (do_not_autoplace no) (effects (font (size 1.27 1.27)) (justify left)))
  (property "Value" "4013" (at 110.0933 53.34 0) (show_name no) (do_not_autoplace no) (effects (font (size 1.27 1.27)) (justify left)))
  (property "Footprint" "" (at 107.95 60.96 0) (hide yes) (show_name no) (do_not_autoplace no) (effects (font (size 1.27 1.27))))
  (property "Datasheet" "http://www.onsemi.com/pub/Collateral/MC14013B-D.PDF" (at 107.95 60.96 0) (hide yes) (show_name no) (do_not_autoplace no) (effects (font (size 1.27 1.27))))
  (property "Description" "Dual D  FlipFlop, Set & reset" (at 107.95 60.96 0) (hide yes) (show_name no) (do_not_autoplace no) (effects (font (size 1.27 1.27))))
  (pin "6")
  (pin "8")
  (pin "9")
  (pin "10")
  (pin "11")
  (pin "12")
  (pin "13")
  (pin "7")
  (pin "14")
  (pin "3")
  (pin "5")
  (pin "4")
  (pin "2")
  (pin "1"))
 (symbol
  (lib_id "4xxx:4081")
  (at 69.85 73.66 0)
  (unit 3)
  (body_style 1)
  (exclude_from_sim no)
  (in_bom yes)
  (on_board yes)
  (in_pos_files yes)
  (dnp no)
  (fields_autoplaced yes)
  (property "Reference" "U8" (at 69.8417 64.77 0) (show_name no) (do_not_autoplace no) (effects (font (size 1.27 1.27))))
  (property "Value" "4081" (at 69.8417 67.31 0) (show_name no) (do_not_autoplace no) (effects (font (size 1.27 1.27))))
  (property "Footprint" "" (at 69.85 73.66 0) (hide yes) (show_name no) (do_not_autoplace no) (effects (font (size 1.27 1.27))))
  (property "Datasheet" "http://www.intersil.com/content/dam/Intersil/documents/cd40/cd4073bms-81bms-82bms.pdf" (at 69.85 73.66 0) (hide yes) (show_name no) (do_not_autoplace no) (effects (font (size 1.27 1.27))))
  (property "Description" "Quad And 2 inputs" (at 69.85 73.66 0) (hide yes) (show_name no) (do_not_autoplace no) (effects (font (size 1.27 1.27))))
  (pin "3")
  (pin "2")
  (pin "1")
  (pin "10")
  (pin "9")
  (pin "8")
  (pin "6")
  (pin "5")
  (pin "4")
  (pin "14")
  (pin "12")
  (pin "13")
  (pin "7")
  (pin "11"))
 (symbol
  (lib_id "4xxx:4081")
  (at 138.43 152.4 0)
  (unit 2)
  (body_style 1)
  (exclude_from_sim no)
  (in_bom yes)
  (on_board yes)
  (in_pos_files yes)
  (dnp no)
  (fields_autoplaced yes)
  (property "Reference" "U10" (at 138.4217 143.51 0) (show_name no) (do_not_autoplace no) (effects (font (size 1.27 1.27))))
  (property "Value" "4081" (at 138.4217 146.05 0) (show_name no) (do_not_autoplace no) (effects (font (size 1.27 1.27))))
  (property "Footprint" "" (at 138.43 152.4 0) (hide yes) (show_name no) (do_not_autoplace no) (effects (font (size 1.27 1.27))))
  (property "Datasheet" "http://www.intersil.com/content/dam/Intersil/documents/cd40/cd4073bms-81bms-82bms.pdf" (at 138.43 152.4 0) (hide yes) (show_name no) (do_not_autoplace no) (effects (font (size 1.27 1.27))))
  (property "Description" "Quad And 2 inputs" (at 138.43 152.4 0) (hide yes) (show_name no) (do_not_autoplace no) (effects (font (size 1.27 1.27))))
  (pin "14")
  (pin "7")
  (pin "13")
  (pin "12")
  (pin "11")
  (pin "10")
  (pin "9")
  (pin "8")
  (pin "6")
  (pin "5")
  (pin "4")
  (pin "3")
  (pin "2")
  (pin "1"))
 (symbol
  (lib_id "4xxx:4081")
  (at 146.05 135.89 0)
  (unit 1)
  (body_style 1)
  (exclude_from_sim no)
  (in_bom yes)
  (on_board yes)
  (in_pos_files yes)
  (dnp no)
  (fields_autoplaced yes)
  (property "Reference" "U10" (at 146.0417 127 0) (show_name no) (do_not_autoplace no) (effects (font (size 1.27 1.27))))
  (property "Value" "4081" (at 146.0417 129.54 0) (show_name no) (do_not_autoplace no) (effects (font (size 1.27 1.27))))
  (property "Footprint" "" (at 146.05 135.89 0) (hide yes) (show_name no) (do_not_autoplace no) (effects (font (size 1.27 1.27))))
  (property "Datasheet" "http://www.intersil.com/content/dam/Intersil/documents/cd40/cd4073bms-81bms-82bms.pdf" (at 146.05 135.89 0) (hide yes) (show_name no) (do_not_autoplace no) (effects (font (size 1.27 1.27))))
  (property "Description" "Quad And 2 inputs" (at 146.05 135.89 0) (hide yes) (show_name no) (do_not_autoplace no) (effects (font (size 1.27 1.27))))
  (pin "14")
  (pin "7")
  (pin "13")
  (pin "12")
  (pin "11")
  (pin "10")
  (pin "9")
  (pin "8")
  (pin "6")
  (pin "5")
  (pin "4")
  (pin "3")
  (pin "2")
  (pin "1"))
 (symbol
  (lib_id "4xxx:4013")
  (at 107.95 88.9 0)
  (unit 2)
  (body_style 1)
  (exclude_from_sim no)
  (in_bom yes)
  (on_board yes)
  (in_pos_files yes)
  (dnp no)
  (fields_autoplaced yes)
  (property "Reference" "U4" (at 110.0933 78.74 0) (show_name no) (do_not_autoplace no) (effects (font (size 1.27 1.27)) (justify left)))
  (property "Value" "4013" (at 110.0933 81.28 0) (show_name no) (do_not_autoplace no) (effects (font (size 1.27 1.27)) (justify left)))
  (property "Footprint" "" (at 107.95 88.9 0) (hide yes) (show_name no) (do_not_autoplace no) (effects (font (size 1.27 1.27))))
  (property "Datasheet" "http://www.onsemi.com/pub/Collateral/MC14013B-D.PDF" (at 107.95 88.9 0) (hide yes) (show_name no) (do_not_autoplace no) (effects (font (size 1.27 1.27))))
  (property "Description" "Dual D  FlipFlop, Set & reset" (at 107.95 88.9 0) (hide yes) (show_name no) (do_not_autoplace no) (effects (font (size 1.27 1.27))))
  (pin "6")
  (pin "8")
  (pin "9")
  (pin "10")
  (pin "11")
  (pin "12")
  (pin "13")
  (pin "7")
  (pin "14")
  (pin "3")
  (pin "5")
  (pin "4")
  (pin "2")
  (pin "1"))
 (symbol
  (lib_id "4xxx:4081")
  (at 39.37 76.2 0)
  (unit 1)
  (body_style 1)
  (exclude_from_sim no)
  (in_bom yes)
  (on_board yes)
  (in_pos_files yes)
  (dnp no)
  (fields_autoplaced yes)
  (property "Reference" "U8" (at 39.3617 67.31 0) (show_name no) (do_not_autoplace no) (effects (font (size 1.27 1.27))))
  (property "Value" "4081" (at 39.3617 69.85 0) (show_name no) (do_not_autoplace no) (effects (font (size 1.27 1.27))))
  (property "Footprint" "" (at 39.37 76.2 0) (hide yes) (show_name no) (do_not_autoplace no) (effects (font (size 1.27 1.27))))
  (property "Datasheet" "http://www.intersil.com/content/dam/Intersil/documents/cd40/cd4073bms-81bms-82bms.pdf" (at 39.37 76.2 0) (hide yes) (show_name no) (do_not_autoplace no) (effects (font (size 1.27 1.27))))
  (property "Description" "Quad And 2 inputs" (at 39.37 76.2 0) (hide yes) (show_name no) (do_not_autoplace no) (effects (font (size 1.27 1.27))))
  (pin "3")
  (pin "2")
  (pin "1")
  (pin "10")
  (pin "9")
  (pin "8")
  (pin "6")
  (pin "5")
  (pin "4")
  (pin "14")
  (pin "12")
  (pin "13")
  (pin "7")
  (pin "11"))
 (sheet_instances
  (path ""
   (page "1")))
 (embedded_fonts no))
